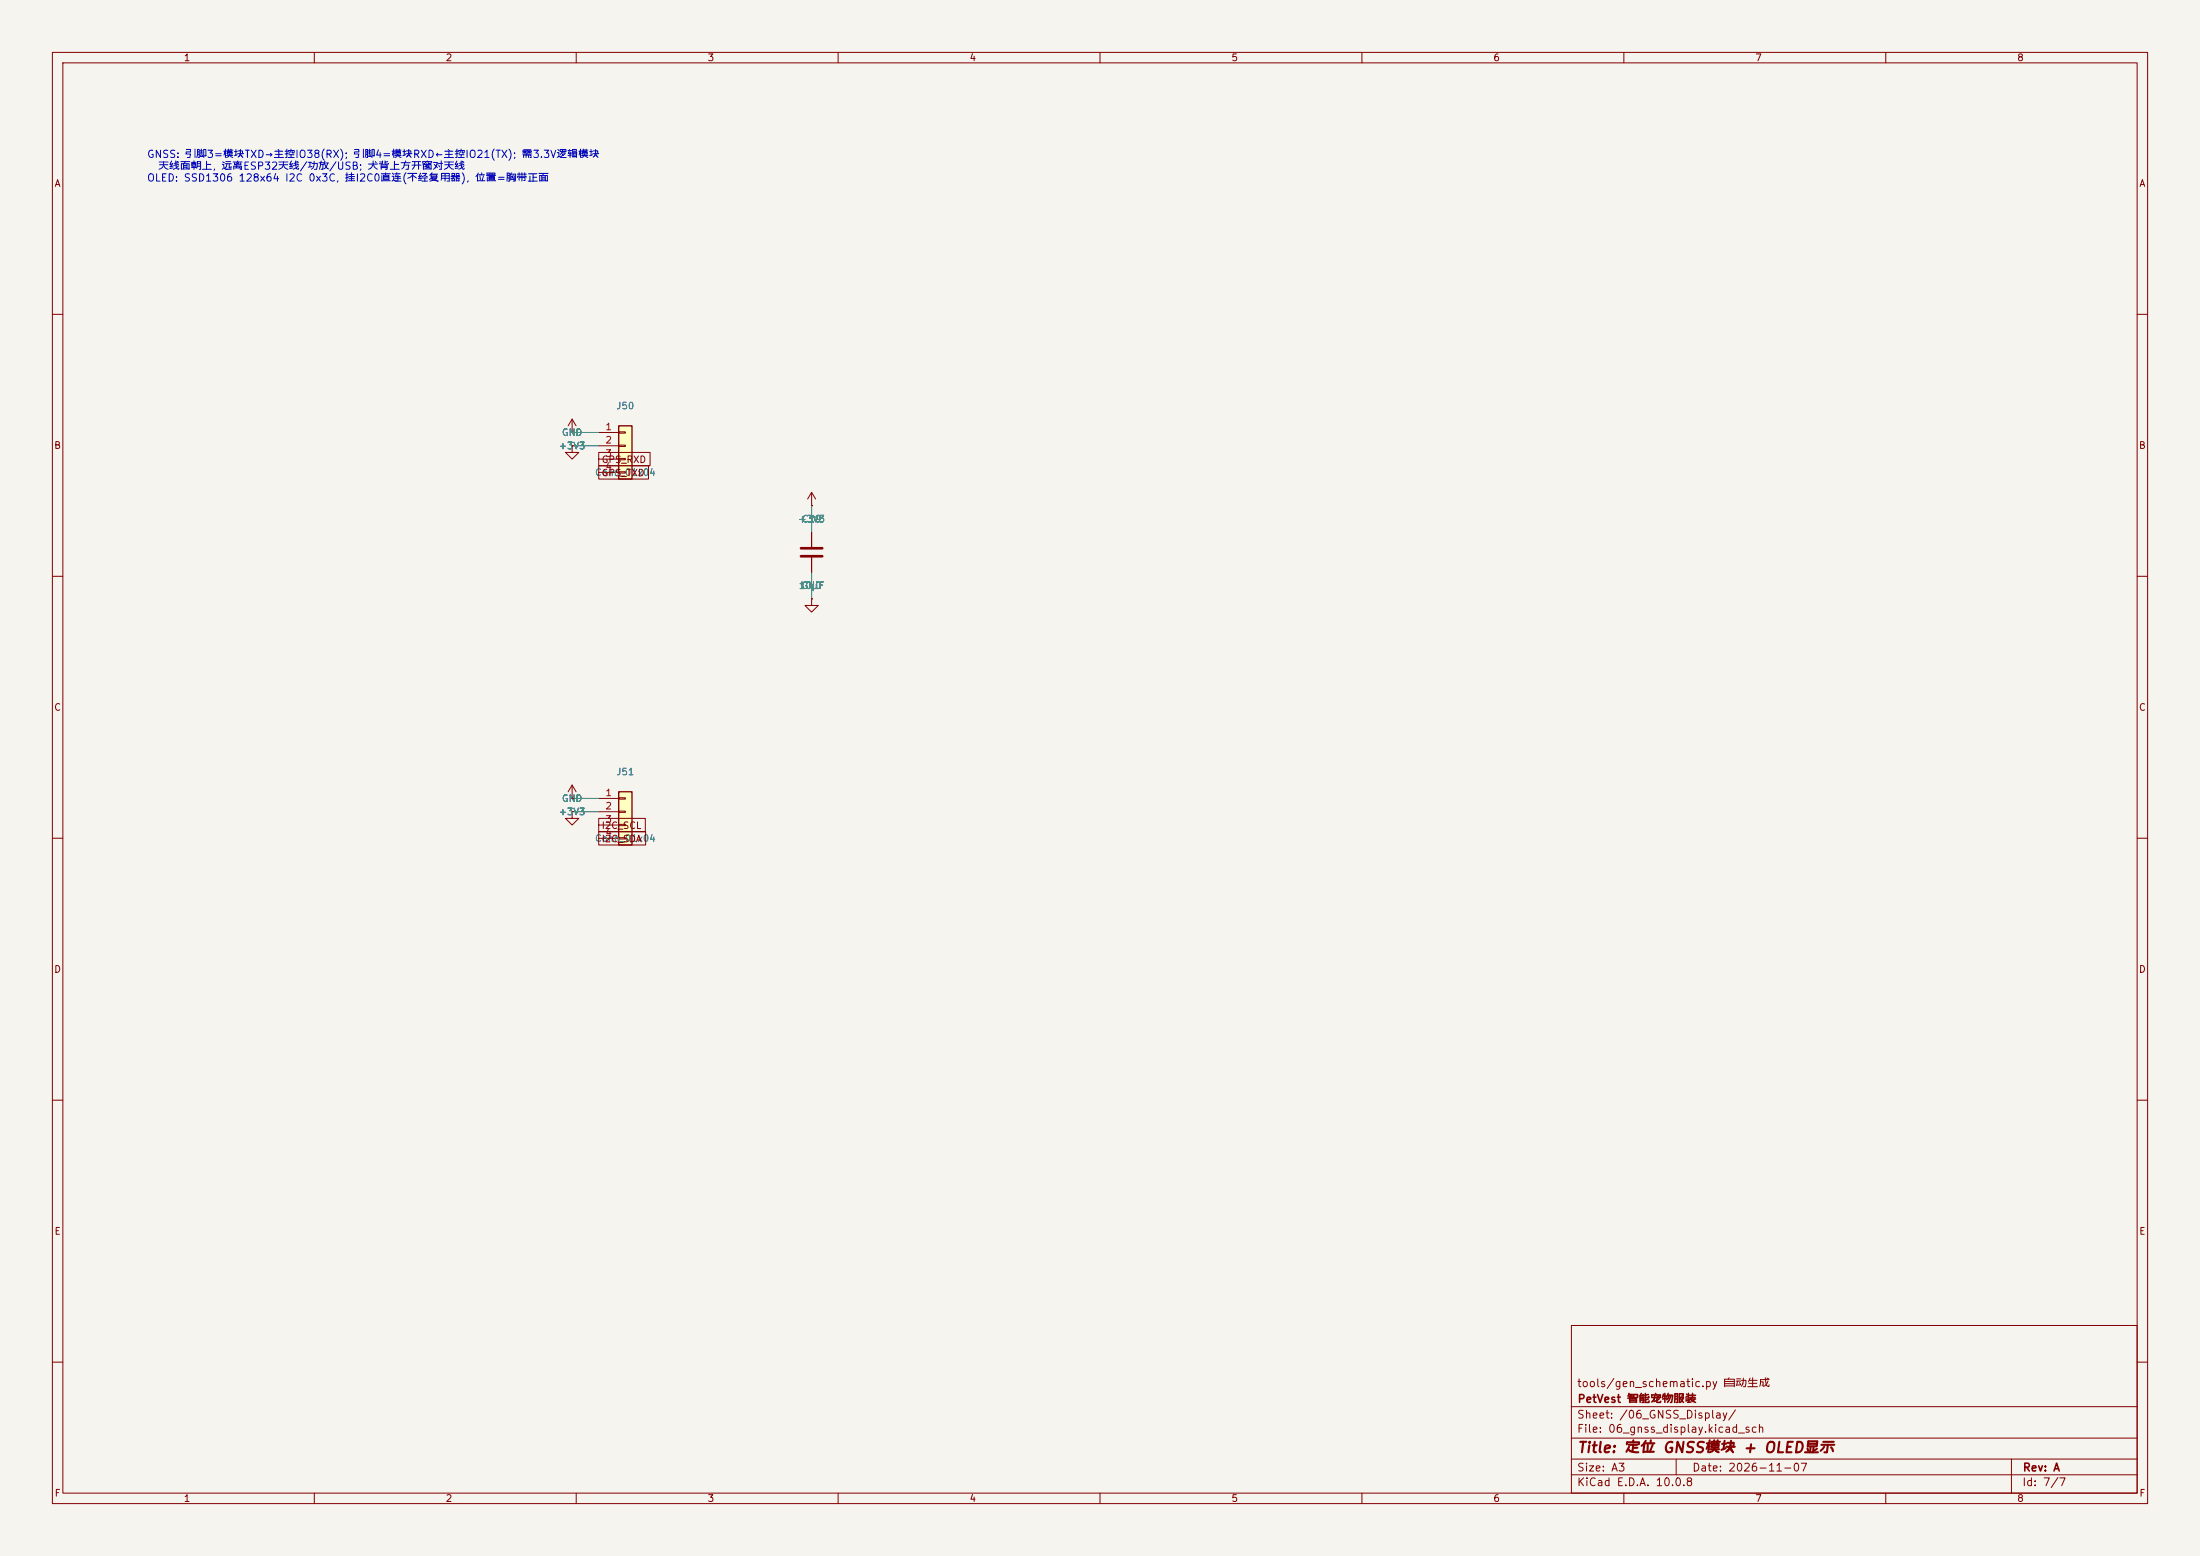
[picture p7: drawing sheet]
<svg xmlns="http://www.w3.org/2000/svg" width="420mm" height="297mm" viewBox="0 0 420 297" stroke-linecap="round" stroke-linejoin="round" font-family="sans-serif">
<path d="M0 0h420v297h-420z" fill="#f5f4ef" stroke="#f5f4ef" stroke-width=".19"/>
<g fill="none" stroke="#840000" stroke-width=".19">
<path d="M10 10h400v277h-400zM12 12h396v273h-396zM60 10v2M110 10v2M160 10v2M210 10v2M260 10v2M310 10v2M360 10v2M10 60h2M408 60h2M109.2 82.6h.1"/>
<path d="M109.2 85.1v1.3h1.3l-1.3 1.2-1.3-1.2h1.3M109.2 85.1h.1M109.2 80l-.7 1.3M109.2 80l.8 1.3M109.2 80v2.6M10 110h2M408 110h2M10 160h2M109.2 154.9v1.3h1.3l-1.3 1.3-1.3-1.3h1.3M109.2 154.9h.1M109.2 152.4h.1M109.2 149.9v2.5"/>
<path d="M109.2 149.9l-.7 1.2M109.2 149.9l.8 1.2M408 160h2M10 210h2M408 210h2M300 253h108v32h-108zM10 260h2M300 278.5h108M300 274.5h108M300 268.5h108M320 278.5v3M384 278.5v6.5"/>
<path d="M408 260h2M60 285v2M110 285v2M160 285v2M210 285v2M260 285v2M300 281.5h108M310 285v2M360 285v2"/>
</g>
<path d="M118.1 151.1h2.5v10.2h-2.5z" fill="#ffffc2"/>
<path d="M118.1 151.1h2.5v10.2h-2.5z" fill="none" stroke="#840000" stroke-width=".25"/>
<path d="M114.3 152.4h3.8M114.3 154.9h3.8M114.3 157.5h3.8M118.1 152.3h1.3v.2h-1.3zM118.1 154.8h1.3v.3h-1.3zM118.1 157.4h1.3v.2h-1.3zM118.1 159.9h1.3v.2h-1.3zM114.3 160h3.8" fill="none" stroke="#840000" stroke-width=".19"/>
<path d="M118.1 81.3h2.5v10.1h-2.5z" fill="#ffffc2"/>
<path d="M118.1 81.3h2.5v10.1h-2.5z" fill="none" stroke="#840000" stroke-width=".25"/>
<g fill="none" stroke="#840000" stroke-width=".19">
<path d="M109.2 82.6h.1M109.2 85.1h.1M114.3 86.4h9.8v2.5h-9.8zM114.3 88.9h9.5v2.5h-9.5zM114.3 82.6h3.8M114.3 85.1h3.8M114.3 87.6h3.8M114.3 90.2h3.8M118.1 82.4h1.3v.3h-1.3zM118.1 85h1.3v.2h-1.3zM118.1 87.5h1.3v.3h-1.3zM118.1 90h1.3v.3h-1.3z"/>
<path d="M154.9 96.5h.1M154.9 94l-.7 1.3M154.9 94l.8 1.3M154.9 94v2.5M154.9 114.3v1.3h1.3l-1.3 1.2-1.2-1.2h1.2M154.9 114.3h.1M154.9 101.6v2.8M154.9 106.4v2.8M109.2 154.9h.1M109.2 152.4h.1M114.3 158.7h9v2.6h-9zM114.3 156.2h8.9v2.6h-8.9z"/>
</g>
<path d="M152.9 104.6h4.1M152.9 106.2h4.1" fill="none" stroke="#840000" stroke-width=".51"/>
<path d="M109.2 82.6h5.1M109.2 85.1h5.1M154.9 96.5v5.1M154.9 109.2v5.1M109.2 154.9h5.1M109.2 152.4h5.1" fill="none" stroke="#009600" stroke-width=".19"/>
<text font-size="2" fill="#840000" x="301" y="277.8">Title: 定位 GNSS模块 + OLED显示</text>
<g font-size="1.5" fill="#840000">
<text x="300.9" y="265.1">tools/gen_schematic.py 自动生成</text>
<text x="301" y="268.1">PetVest 智能宠物服装</text>
<text x="300.9" y="273.8">File: 06_gnss_display.kicad_sch</text>
<text x="300.9" y="271.1">Sheet: /06_GNSS_Display/</text>
<text x="300.9" y="281.2">Size: A3</text>
<text x="322.9" y="281.2">Date: 2026-11-07</text>
<text x="386" y="281.2">Rev: A</text>
<text x="300.9" y="284">KiCad E.D.A. 10.0.8</text>
<text x="385.9" y="284">Id: 7/7</text>
</g>
<g font-size="1.4" fill="#0000c2">
<text x="28" y="30.5">GNSS: 引脚3=模块TXD→主控IO38(RX); 引脚4=模块RXD←主控IO21(TX); 需3.3V逻辑模块</text>
<text x="28" y="35">OLED: SSD1306 128x64 I2C 0x3C, 挂I2C0直连(不经复用器), 位置=胸带正面</text>
<text x="30.1" y="32.7">天线面朝上, 远离ESP32天线/功放/USB; 犬背上方开窗对天线</text>
</g>
<g font-size="1.3" fill="#840000">
<text x="35" y="12">1</text>
<text x="85" y="12">2</text>
<text x="135" y="12">3</text>
<text x="185" y="12">4</text>
<text x="235" y="12">5</text>
<text x="285" y="12">6</text>
<text x="335" y="12">7</text>
<text x="385" y="12">8</text>
<text x="10.3" y="36">A</text>
<text x="408.3" y="36">A</text>
<text x="10.2" y="86">B</text>
<text x="114.7" y="88.7">GPS_RXD</text>
<text x="408.2" y="86">B</text>
<text x="114.7" y="91.2">GPS_TXD</text>
<text x="10.2" y="136">C</text>
<text x="408.2" y="136">C</text>
<text x="114.7" y="161.1">I2C_SDA</text>
<text x="114.7" y="158.5">I2C_SCL</text>
<text x="10.2" y="186">D</text>
<text x="408.2" y="186">D</text>
<text x="10.3" y="236">E</text>
<text x="408.3" y="236">E</text>
<text x="10.3" y="286">F</text>
<text x="35" y="287">1</text>
<text x="85" y="287">2</text>
<text x="135" y="287">3</text>
<text x="185" y="287">4</text>
<text x="235" y="287">5</text>
<text x="285" y="287">6</text>
<text x="335" y="287">7</text>
<text x="385" y="287">8</text>
<text x="408.3" y="286">F</text>
</g>
<g font-size="1.3" fill="#006464">
<text x="107.2" y="83.5">GND</text>
<text x="117.6" y="78.4">J50</text>
<text x="106.6" y="86.1">+3V3</text>
<text x="113.5" y="91.1">Conn_01x04</text>
<text x="152.3" y="100">+3V3</text>
<text x="153" y="100">C19</text>
<text x="152.4" y="112.7">10µF</text>
<text x="152.9" y="112.7">GND</text>
<text x="117.6" y="148.3">J51</text>
<text x="106.6" y="155.9">+3V3</text>
<text x="107.2" y="153.4">GND</text>
<text x="113.5" y="161">Conn_01x04</text>
</g>
<g font-size="1.3" fill="#a90000">
<text x="115.5" y="82.4">1</text>
<text x="115.5" y="85">2</text>
<text x="115.5" y="87.5">3</text>
<text x="115.5" y="90">4</text>
<text x="115.5" y="152.3">1</text>
<text x="115.5" y="154.8">2</text>
<text x="115.5" y="157.3">3</text>
<text x="115.5" y="159.9">4</text>
</g>
</svg>
